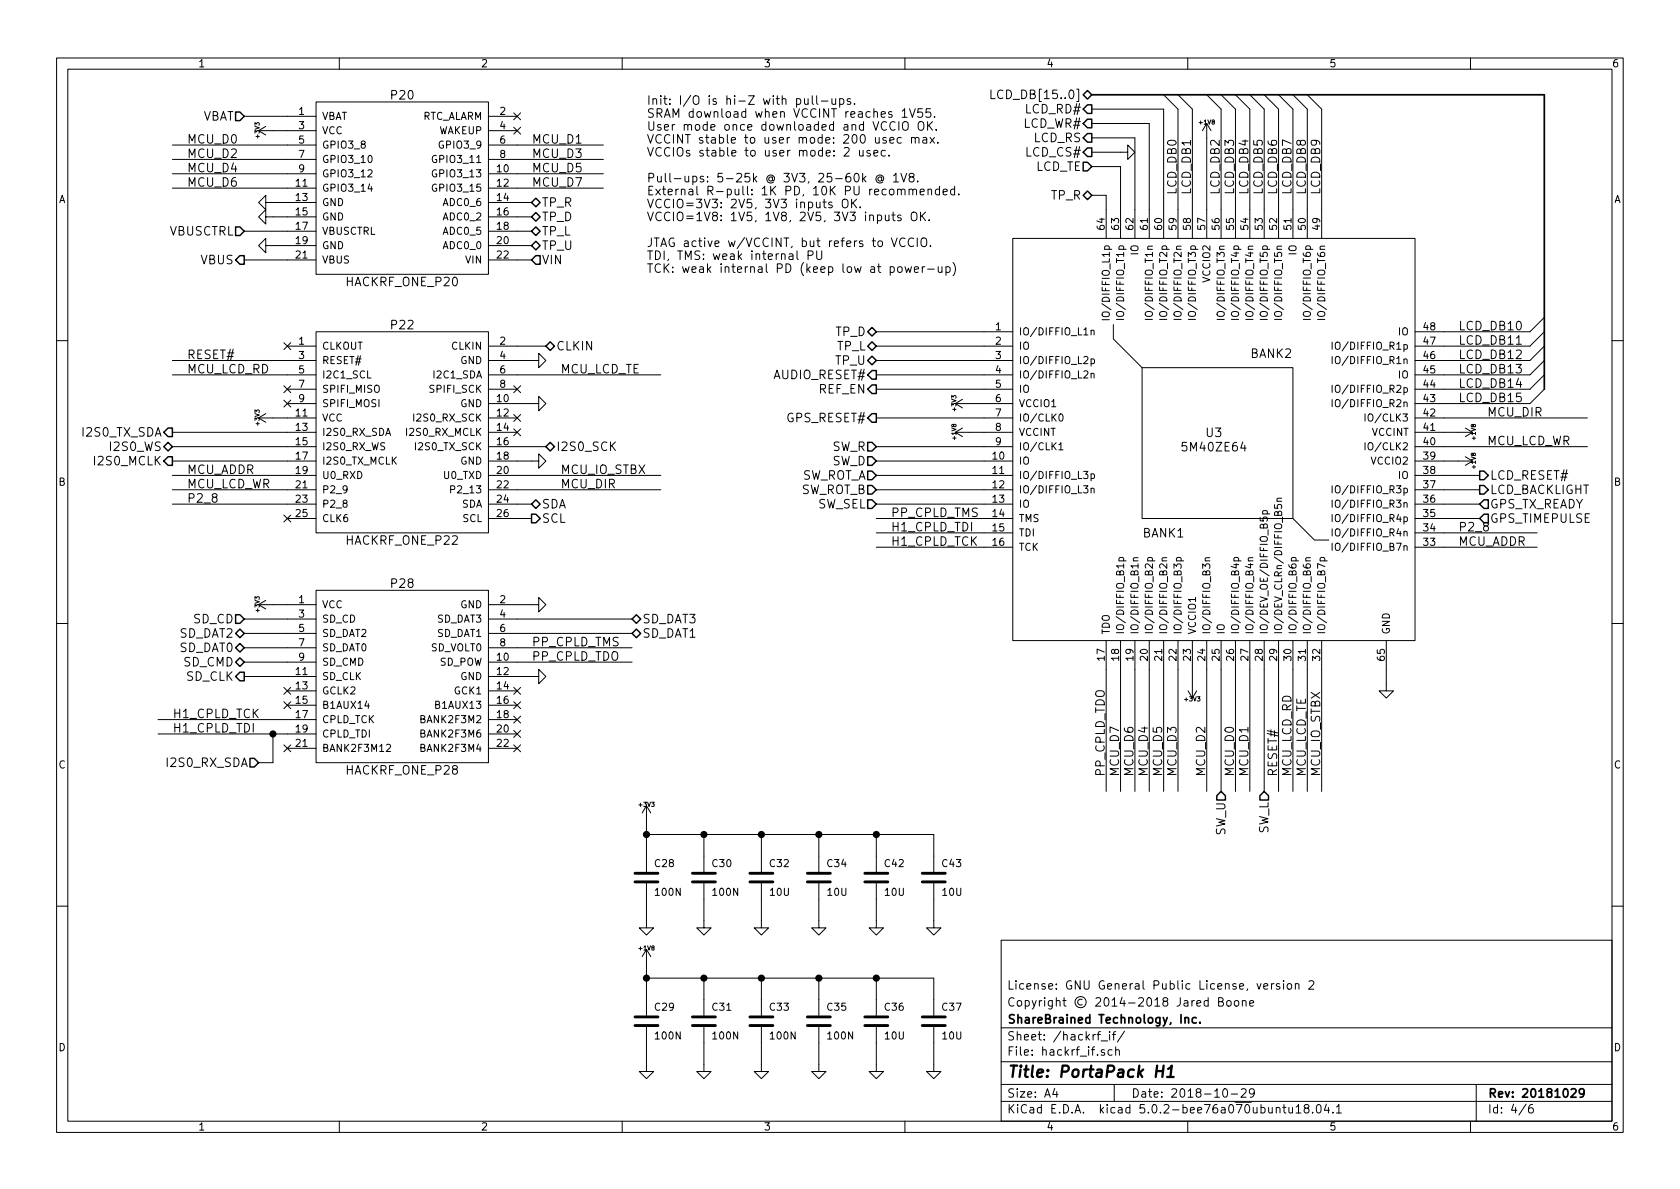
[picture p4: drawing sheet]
EESchema Schematic File Version 4
LIBS:portapack_h1-cache
EELAYER 26 0
EELAYER END
$Descr A4 11693 8268
encoding utf-8
Sheet 4 6
Title "PortaPack H1"
Date "2018-10-29"
Rev "20181029"
Comp "ShareBrained Technology, Inc."
Comment1 "Copyright © 2014-2018 Jared Boone"
Comment2 "License: GNU General Public License, version 2"
Comment3 ""
Comment4 ""
$EndDescr
Text Label 1300 2600 0    60   ~ 0
MCU_LCD_RD
$Comp
L power:GND #PWR044
U 1 1
P 3700 4200
F 0 "#PWR044" H 3700 4200 30  0001 C CNN
F 1 "GND" H 3700 4130 30  0001 C CNN
F 2 "" H 3700 4200 60  0000 C CNN
F 3 "" H 3700 4200 60  0000 C CNN
	1    3700 4200
	0    -1   -1   0   
$EndComp
$Comp
L power:GND #PWR045
U 1 1
P 3700 4700
F 0 "#PWR045" H 3700 4700 30  0001 C CNN
F 1 "GND" H 3700 4630 30  0001 C CNN
F 2 "" H 3700 4700 60  0000 C CNN
F 3 "" H 3700 4700 60  0000 C CNN
	1    3700 4700
	0    -1   -1   0   
$EndComp
$Comp
L power:GND #PWR046
U 1 1
P 3700 3200
F 0 "#PWR046" H 3700 3200 30  0001 C CNN
F 1 "GND" H 3700 3130 30  0001 C CNN
F 2 "" H 3700 3200 60  0000 C CNN
F 3 "" H 3700 3200 60  0000 C CNN
	1    3700 3200
	0    -1   -1   0   
$EndComp
$Comp
L power:GND #PWR047
U 1 1
P 3700 2800
F 0 "#PWR047" H 3700 2800 30  0001 C CNN
F 1 "GND" H 3700 2730 30  0001 C CNN
F 2 "" H 3700 2800 60  0000 C CNN
F 3 "" H 3700 2800 60  0000 C CNN
	1    3700 2800
	0    -1   -1   0   
$EndComp
$Comp
L power:GND #PWR048
U 1 1
P 3700 2500
F 0 "#PWR048" H 3700 2500 30  0001 C CNN
F 1 "GND" H 3700 2430 30  0001 C CNN
F 2 "" H 3700 2500 60  0000 C CNN
F 3 "" H 3700 2500 60  0000 C CNN
	1    3700 2500
	0    -1   -1   0   
$EndComp
$Comp
L power:+3V3 #PWR049
U 1 1
P 1900 2900
F 0 "#PWR049" H 1900 2860 30  0001 C CNN
F 1 "+3V3" H 1900 3010 30  0000 C CNN
F 2 "" H 1900 2900 60  0000 C CNN
F 3 "" H 1900 2900 60  0000 C CNN
	1    1900 2900
	0    -1   -1   0   
$EndComp
$Comp
L power:+3V3 #PWR050
U 1 1
P 1900 4200
F 0 "#PWR050" H 1900 4160 30  0001 C CNN
F 1 "+3V3" H 1900 4310 30  0000 C CNN
F 2 "" H 1900 4200 60  0000 C CNN
F 3 "" H 1900 4200 60  0000 C CNN
	1    1900 4200
	0    -1   -1   0   
$EndComp
$Comp
L power:+3V3 #PWR051
U 1 1
P 1900 900
F 0 "#PWR051" H 1900 860 30  0001 C CNN
F 1 "+3V3" H 1900 1010 30  0000 C CNN
F 2 "" H 1900 900 60  0000 C CNN
F 3 "" H 1900 900 60  0000 C CNN
	1    1900 900 
	0    -1   -1   0   
$EndComp
$Comp
L power:GND #PWR052
U 1 1
P 1900 1400
F 0 "#PWR052" H 1900 1400 30  0001 C CNN
F 1 "GND" H 1900 1330 30  0001 C CNN
F 2 "" H 1900 1400 60  0000 C CNN
F 3 "" H 1900 1400 60  0000 C CNN
	1    1900 1400
	0    1    1    0   
$EndComp
$Comp
L power:GND #PWR053
U 1 1
P 1900 1500
F 0 "#PWR053" H 1900 1500 30  0001 C CNN
F 1 "GND" H 1900 1430 30  0001 C CNN
F 2 "" H 1900 1500 60  0000 C CNN
F 3 "" H 1900 1500 60  0000 C CNN
	1    1900 1500
	0    1    1    0   
$EndComp
$Comp
L power:GND #PWR054
U 1 1
P 1900 1700
F 0 "#PWR054" H 1900 1700 30  0001 C CNN
F 1 "GND" H 1900 1630 30  0001 C CNN
F 2 "" H 1900 1700 60  0000 C CNN
F 3 "" H 1900 1700 60  0000 C CNN
	1    1900 1700
	0    1    1    0   
$EndComp
NoConn ~ 3600 4800
NoConn ~ 2000 4800
NoConn ~ 3600 2700
NoConn ~ 2000 2700
NoConn ~ 2000 2800
Text Label 3700 1000 0    60   ~ 0
MCU_D1
Text Label 3700 1100 0    60   ~ 0
MCU_D3
Text Label 3700 1200 0    60   ~ 0
MCU_D5
Text Label 3700 1300 0    60   ~ 0
MCU_D7
Text Label 1300 1300 0    60   ~ 0
MCU_D6
Text Label 1300 1200 0    60   ~ 0
MCU_D4
Text Label 1300 1100 0    60   ~ 0
MCU_D2
Text Label 1300 1000 0    60   ~ 0
MCU_D0
NoConn ~ 2000 3600
NoConn ~ 3600 5000
NoConn ~ 3600 5100
NoConn ~ 3600 5200
NoConn ~ 2000 5200
Text Label 3700 4600 0    60   ~ 0
PP_CPLD_TDO
NoConn ~ 2000 4900
NoConn ~ 3600 4900
Text Label 1200 5100 0    60   ~ 0
H1_CPLD_TDI
Text Label 3900 3300 0    60   ~ 0
MCU_IO_STBX
Text Label 1300 3300 0    60   ~ 0
MCU_ADDR
Text Label 1300 3400 0    60   ~ 0
MCU_LCD_WR
Text Label 3900 3400 0    60   ~ 0
MCU_DIR
Text Label 3700 4500 0    60   ~ 0
PP_CPLD_TMS
Text Label 1300 3500 0    60   ~ 0
P2_8
Text Label 1200 5000 0    60   ~ 0
H1_CPLD_TCK
Text Label 1300 2500 0    60   ~ 0
RESET#
NoConn ~ 3600 2900
NoConn ~ 3600 3000
$Comp
L hackrf_expansion:HACKRF_ONE_P20 P20
U 1 1
P 2800 1300
F 0 "P20" H 2800 1950 60  0000 C CNN
F 1 "HACKRF_ONE_P20" H 2800 650 60  0000 C CNN
F 2 "header:HEADER_11X2_REV_SM_254_AP" H 2800 1300 60  0001 C CNN
F 3 "https://www.samtec.com/products/tsm-111-01-l-dv-a-p-tr" H 2800 1300 60  0001 C CNN
F 4 "Samtec" H 2800 1300 60  0001 C CNN "Mfr"
F 5 "TSM⁃111⁃01⁃L⁃DV⁃A⁃P⁃TR" H 2800 1300 60  0001 C CNN "Part"
	1    2800 1300
	1    0    0    -1  
$EndComp
$Comp
L hackrf_expansion:HACKRF_ONE_P22 P22
U 1 1
P 2800 3000
F 0 "P22" H 2800 3750 60  0000 C CNN
F 1 "HACKRF_ONE_P22" H 2800 2250 60  0000 C CNN
F 2 "header:HEADER_13X2_REV_SM_254_AP" H 2800 3000 60  0001 C CNN
F 3 "https://www.samtec.com/products/tsm-113-01-l-dv-a-p-tr" H 2800 3000 60  0001 C CNN
F 4 "Samtec" H 2800 3000 60  0001 C CNN "Mfr"
F 5 "TSM⁃113⁃01⁃L⁃DV⁃A⁃P⁃TR" H 2800 3000 60  0001 C CNN "Part"
	1    2800 3000
	1    0    0    -1  
$EndComp
$Comp
L hackrf_expansion:HACKRF_ONE_P28 P28
U 1 1
P 2800 4700
F 0 "P28" H 2800 5350 60  0000 C CNN
F 1 "HACKRF_ONE_P28" H 2800 4050 60  0000 C CNN
F 2 "header:HEADER_11X2_REV_SM_254_AP" H 2800 4700 60  0001 C CNN
F 3 "https://www.samtec.com/products/tsm-111-01-l-dv-a-p-tr" H 2800 4700 60  0001 C CNN
F 4 "Samtec" H 2800 4700 60  0001 C CNN "Mfr"
F 5 "TSM⁃111⁃01⁃L⁃DV⁃A⁃P⁃TR" H 2800 4700 60  0001 C CNN "Part"
	1    2800 4700
	1    0    0    -1  
$EndComp
NoConn ~ 3600 800 
NoConn ~ 3600 900 
Wire Wire Line
	1100 5000 2000 5000
Wire Wire Line
	4400 4500 3600 4500
Wire Wire Line
	1200 3500 2000 3500
Wire Wire Line
	1200 3400 2000 3400
Wire Wire Line
	4600 3400 3600 3400
Wire Wire Line
	1200 3300 2000 3300
Wire Wire Line
	4600 3300 3600 3300
Wire Wire Line
	1100 5100 1900 5100
Wire Wire Line
	3700 3600 3600 3600
Wire Wire Line
	3700 3500 3600 3500
Wire Wire Line
	1700 800  2000 800 
Wire Wire Line
	3600 3100 3800 3100
Wire Wire Line
	1200 3200 2000 3200
Wire Wire Line
	1200 3100 2000 3100
Wire Wire Line
	1200 3000 2000 3000
Wire Wire Line
	1700 4300 2000 4300
Wire Wire Line
	1700 4400 2000 4400
Wire Wire Line
	1700 4500 2000 4500
Wire Wire Line
	1700 4700 2000 4700
Wire Wire Line
	1700 4600 2000 4600
Wire Wire Line
	4400 4600 3600 4600
Wire Wire Line
	4400 4400 3600 4400
Wire Wire Line
	4400 4300 3600 4300
Wire Wire Line
	2000 2500 1200 2500
Wire Wire Line
	4200 1300 3600 1300
Wire Wire Line
	4200 1200 3600 1200
Wire Wire Line
	4200 1100 3600 1100
Wire Wire Line
	4200 1000 3600 1000
Wire Wire Line
	1200 1300 2000 1300
Wire Wire Line
	1200 1200 2000 1200
Wire Wire Line
	1200 1100 2000 1100
Wire Wire Line
	1200 1000 2000 1000
Wire Wire Line
	3700 1700 3600 1700
Wire Wire Line
	3700 1600 3600 1600
Wire Wire Line
	3700 1500 3600 1500
Wire Wire Line
	3700 1400 3600 1400
Wire Wire Line
	2000 1700 1900 1700
Wire Wire Line
	2000 1500 1900 1500
Wire Wire Line
	2000 1400 1900 1400
Wire Wire Line
	2000 900  1900 900 
Wire Wire Line
	2000 4200 1900 4200
Wire Wire Line
	3700 4700 3600 4700
Wire Wire Line
	3600 4200 3700 4200
Wire Wire Line
	3600 3200 3700 3200
Wire Wire Line
	3700 2800 3600 2800
Wire Wire Line
	3600 2500 3700 2500
Wire Wire Line
	2000 2900 1900 2900
Wire Wire Line
	1200 2600 2000 2600
Wire Wire Line
	4600 2600 3600 2600
$Comp
L altera:5M40ZE64 U3
U 1 1
P 8450 3050
F 0 "U3" H 8450 3100 60  0000 C CNN
F 1 "5M40ZE64" H 8450 3000 60  0000 C CNN
F 2 "ipc_qfp:IPC_QFP65P40_900X900X120L60X18T450N" H 8450 3050 60  0001 C CNN
F 3 "https://www.altera.com/content/dam/altera-www/global/en_US/pdfs/literature/packaging/04r00384-01.pdf" H 8450 3050 60  0001 C CNN
F 4 "Altera" H 8450 3050 60  0001 C CNN "Mfr"
F 5 "5M40ZE64C5N" H 8450 3050 60  0001 C CNN "Part"
	1    8450 3050
	1    0    0    -1  
$EndComp
Text Label 8200 1350 1    60   ~ 0
LCD_DB0
Text Label 8300 1350 1    60   ~ 0
LCD_DB1
Text Label 8500 1350 1    60   ~ 0
LCD_DB2
Text Label 8600 1350 1    60   ~ 0
LCD_DB3
Text Label 8700 1350 1    60   ~ 0
LCD_DB4
Text Label 8800 1350 1    60   ~ 0
LCD_DB5
Text Label 8900 1350 1    60   ~ 0
LCD_DB6
Text Label 9000 1350 1    60   ~ 0
LCD_DB7
Text Label 9100 1350 1    60   ~ 0
LCD_DB8
Text Label 9200 1350 1    60   ~ 0
LCD_DB9
Text Label 10150 2300 0    60   ~ 0
LCD_DB10
Text Label 10150 2400 0    60   ~ 0
LCD_DB11
Text Label 10150 2500 0    60   ~ 0
LCD_DB12
Text Label 10150 2600 0    60   ~ 0
LCD_DB13
Text Label 10150 2700 0    60   ~ 0
LCD_DB14
Text Label 10150 2800 0    60   ~ 0
LCD_DB15
Text Label 6200 3600 0    60   ~ 0
PP_CPLD_TMS
$Comp
L power:+3V3 #PWR055
U 1 1
P 8300 4750
F 0 "#PWR055" H 8300 4710 30  0001 C CNN
F 1 "+3V3" H 8300 4860 30  0000 C CNN
F 2 "" H 8300 4750 60  0000 C CNN
F 3 "" H 8300 4750 60  0000 C CNN
	1    8300 4750
	-1   0    0    1   
$EndComp
$Comp
L power:+3V3 #PWR056
U 1 1
P 6750 2800
F 0 "#PWR056" H 6750 2760 30  0001 C CNN
F 1 "+3V3" H 6750 2910 30  0000 C CNN
F 2 "" H 6750 2800 60  0000 C CNN
F 3 "" H 6750 2800 60  0000 C CNN
	1    6750 2800
	0    -1   -1   0   
$EndComp
$Comp
L power:+1V8 #PWR057
U 1 1
P 10150 3000
F 0 "#PWR057" H 10150 3140 20  0001 C CNN
F 1 "+1V8" H 10150 3110 30  0000 C CNN
F 2 "" H 10150 3000 60  0000 C CNN
F 3 "" H 10150 3000 60  0000 C CNN
	1    10150 3000
	0    1    1    0   
$EndComp
$Comp
L power:+1V8 #PWR058
U 1 1
P 6750 3000
F 0 "#PWR058" H 6750 3140 20  0001 C CNN
F 1 "+1V8" H 6750 3110 30  0000 C CNN
F 2 "" H 6750 3000 60  0000 C CNN
F 3 "" H 6750 3000 60  0000 C CNN
	1    6750 3000
	0    -1   -1   0   
$EndComp
$Comp
L power:GND #PWR059
U 1 1
P 9650 4750
F 0 "#PWR059" H 9650 4750 30  0001 C CNN
F 1 "GND" H 9650 4680 30  0001 C CNN
F 2 "" H 9650 4750 60  0000 C CNN
F 3 "" H 9650 4750 60  0000 C CNN
	1    9650 4750
	1    0    0    -1  
$EndComp
Text Label 8900 5400 1    60   ~ 0
RESET#
Text Label 9000 5400 1    60   ~ 0
MCU_LCD_RD
Text Label 6200 3700 0    60   ~ 0
H1_CPLD_TDI
Text Label 10150 3800 0    60   ~ 0
MCU_ADDR
Text Label 9200 5400 1    60   ~ 0
MCU_IO_STBX
$Comp
L power:+1V8 #PWR060
U 1 1
P 10150 3200
F 0 "#PWR060" H 10150 3340 20  0001 C CNN
F 1 "+1V8" H 10150 3310 30  0000 C CNN
F 2 "" H 10150 3200 60  0000 C CNN
F 3 "" H 10150 3200 60  0000 C CNN
	1    10150 3200
	0    1    1    0   
$EndComp
$Comp
L power:+1V8 #PWR061
U 1 1
P 8400 950
F 0 "#PWR061" H 8400 1090 20  0001 C CNN
F 1 "+1V8" H 8400 1060 30  0000 C CNN
F 2 "" H 8400 950 60  0000 C CNN
F 3 "" H 8400 950 60  0000 C CNN
	1    8400 950 
	1    0    0    -1  
$EndComp
Wire Wire Line
	7700 4650 7700 5500
Wire Wire Line
	6100 3100 6850 3100
Wire Wire Line
	6100 3600 6850 3600
Wire Wire Line
	8400 4650 8400 5500
Wire Wire Line
	8500 4650 8500 5500
Wire Wire Line
	8600 4650 8600 5500
Wire Wire Line
	8700 4650 8700 5500
Wire Wire Line
	8800 5500 8800 4650
Wire Wire Line
	8900 5500 8900 4650
Wire Wire Line
	9000 750  9000 1450
Wire Wire Line
	9100 750  9100 1450
Wire Wire Line
	9650 4650 9650 4750
Wire Wire Line
	6100 3700 6850 3700
Wire Wire Line
	6100 3800 6850 3800
Wire Wire Line
	6850 3000 6750 3000
Wire Wire Line
	10150 3000 10050 3000
Wire Wire Line
	8400 950  8400 1450
Wire Wire Line
	10150 3200 10050 3200
Wire Wire Line
	8300 4750 8300 4650
Wire Wire Line
	6750 2800 6850 2800
Wire Wire Line
	9000 5500 9000 4650
Wire Wire Line
	9200 5500 9200 4650
Wire Wire Line
	8900 750  8900 1450
Wire Wire Line
	8800 750  8800 1450
Wire Wire Line
	8700 750  8700 1450
Wire Wire Line
	8600 750  8600 1450
Wire Wire Line
	8500 750  8500 1450
Wire Wire Line
	8300 750  8300 1450
Wire Wire Line
	8200 5500 8200 4650
Wire Wire Line
	8100 4650 8100 5500
Wire Wire Line
	8000 4650 8000 5500
Wire Wire Line
	7900 4650 7900 5500
Wire Wire Line
	7800 4650 7800 5500
Wire Wire Line
	6100 3500 6850 3500
Wire Wire Line
	6100 3400 6850 3400
Wire Wire Line
	6100 3300 6850 3300
Wire Wire Line
	6100 3200 6850 3200
Wire Wire Line
	6100 2500 6850 2500
Wire Wire Line
	6100 2400 6850 2400
Wire Wire Line
	6100 2300 6850 2300
Wire Wire Line
	9200 1450 9200 750 
Wire Wire Line
	10650 2700 10050 2700
Wire Wire Line
	10650 2800 10050 2800
Text Label 6200 3800 0    60   ~ 0
H1_CPLD_TCK
Text Label 7700 5400 1    60   ~ 0
PP_CPLD_TDO
$Comp
L power:+3V3 #PWR062
U 1 1
P 4500 5700
F 0 "#PWR062" H 4500 5660 30  0001 C CNN
F 1 "+3V3" H 4500 5810 30  0000 C CNN
F 2 "" H 4500 5700 60  0000 C CNN
F 3 "" H 4500 5700 60  0000 C CNN
	1    4500 5700
	1    0    0    -1  
$EndComp
$Comp
L Device:C C28
U 1 1
P 4500 6100
F 0 "C28" H 4550 6200 50  0000 L CNN
F 1 "100N" H 4550 6000 50  0000 L CNN
F 2 "ipc_capc:IPC_CAPC100X50X55L25N" H 4500 6100 60  0001 C CNN
F 3 "" H 4500 6100 60  0000 C CNN
F 4 "Murata" H 4500 6100 60  0001 C CNN "Mfr"
F 5 "GRM155R61A104KA01" H 4500 6100 60  0001 C CNN "Part"
	1    4500 6100
	1    0    0    -1  
$EndComp
$Comp
L power:GND #PWR063
U 1 1
P 5700 7400
F 0 "#PWR063" H 5700 7400 30  0001 C CNN
F 1 "GND" H 5700 7330 30  0001 C CNN
F 2 "" H 5700 7400 60  0000 C CNN
F 3 "" H 5700 7400 60  0000 C CNN
	1    5700 7400
	1    0    0    -1  
$EndComp
$Comp
L Device:C C30
U 1 1
P 4900 6100
F 0 "C30" H 4950 6200 50  0000 L CNN
F 1 "100N" H 4950 6000 50  0000 L CNN
F 2 "ipc_capc:IPC_CAPC100X50X55L25N" H 4900 6100 60  0001 C CNN
F 3 "" H 4900 6100 60  0000 C CNN
F 4 "Murata" H 4900 6100 60  0001 C CNN "Mfr"
F 5 "GRM155R61A104KA01" H 4900 6100 60  0001 C CNN "Part"
	1    4900 6100
	1    0    0    -1  
$EndComp
$Comp
L Device:C C29
U 1 1
P 4500 7100
F 0 "C29" H 4550 7200 50  0000 L CNN
F 1 "100N" H 4550 7000 50  0000 L CNN
F 2 "ipc_capc:IPC_CAPC100X50X55L25N" H 4500 7100 60  0001 C CNN
F 3 "" H 4500 7100 60  0000 C CNN
F 4 "Murata" H 4500 7100 60  0001 C CNN "Mfr"
F 5 "GRM155R61A104KA01" H 4500 7100 60  0001 C CNN "Part"
	1    4500 7100
	1    0    0    -1  
$EndComp
$Comp
L Device:C C31
U 1 1
P 4900 7100
F 0 "C31" H 4950 7200 50  0000 L CNN
F 1 "100N" H 4950 7000 50  0000 L CNN
F 2 "ipc_capc:IPC_CAPC100X50X55L25N" H 4900 7100 60  0001 C CNN
F 3 "" H 4900 7100 60  0000 C CNN
F 4 "Murata" H 4900 7100 60  0001 C CNN "Mfr"
F 5 "GRM155R61A104KA01" H 4900 7100 60  0001 C CNN "Part"
	1    4900 7100
	1    0    0    -1  
$EndComp
$Comp
L power:GND #PWR064
U 1 1
P 4500 6400
F 0 "#PWR064" H 4500 6400 30  0001 C CNN
F 1 "GND" H 4500 6330 30  0001 C CNN
F 2 "" H 4500 6400 60  0000 C CNN
F 3 "" H 4500 6400 60  0000 C CNN
	1    4500 6400
	1    0    0    -1  
$EndComp
$Comp
L power:GND #PWR065
U 1 1
P 4900 6400
F 0 "#PWR065" H 4900 6400 30  0001 C CNN
F 1 "GND" H 4900 6330 30  0001 C CNN
F 2 "" H 4900 6400 60  0000 C CNN
F 3 "" H 4900 6400 60  0000 C CNN
	1    4900 6400
	1    0    0    -1  
$EndComp
$Comp
L power:GND #PWR066
U 1 1
P 4500 7400
F 0 "#PWR066" H 4500 7400 30  0001 C CNN
F 1 "GND" H 4500 7330 30  0001 C CNN
F 2 "" H 4500 7400 60  0000 C CNN
F 3 "" H 4500 7400 60  0000 C CNN
	1    4500 7400
	1    0    0    -1  
$EndComp
$Comp
L power:GND #PWR067
U 1 1
P 4900 7400
F 0 "#PWR067" H 4900 7400 30  0001 C CNN
F 1 "GND" H 4900 7330 30  0001 C CNN
F 2 "" H 4900 7400 60  0000 C CNN
F 3 "" H 4900 7400 60  0000 C CNN
	1    4900 7400
	1    0    0    -1  
$EndComp
$Comp
L Device:C C33
U 1 1
P 5300 7100
F 0 "C33" H 5350 7200 50  0000 L CNN
F 1 "100N" H 5350 7000 50  0000 L CNN
F 2 "ipc_capc:IPC_CAPC100X50X55L25N" H 5300 7100 60  0001 C CNN
F 3 "" H 5300 7100 60  0000 C CNN
F 4 "Murata" H 5300 7100 60  0001 C CNN "Mfr"
F 5 "GRM155R61A104KA01" H 5300 7100 60  0001 C CNN "Part"
	1    5300 7100
	1    0    0    -1  
$EndComp
$Comp
L Device:C C35
U 1 1
P 5700 7100
F 0 "C35" H 5750 7200 50  0000 L CNN
F 1 "100N" H 5750 7000 50  0000 L CNN
F 2 "ipc_capc:IPC_CAPC100X50X55L25N" H 5700 7100 60  0001 C CNN
F 3 "" H 5700 7100 60  0000 C CNN
F 4 "Murata" H 5700 7100 60  0001 C CNN "Mfr"
F 5 "GRM155R61A104KA01" H 5700 7100 60  0001 C CNN "Part"
	1    5700 7100
	1    0    0    -1  
$EndComp
$Comp
L power:GND #PWR068
U 1 1
P 5300 7400
F 0 "#PWR068" H 5300 7400 30  0001 C CNN
F 1 "GND" H 5300 7330 30  0001 C CNN
F 2 "" H 5300 7400 60  0000 C CNN
F 3 "" H 5300 7400 60  0000 C CNN
	1    5300 7400
	1    0    0    -1  
$EndComp
$Comp
L power:+1V8 #PWR069
U 1 1
P 4500 6700
F 0 "#PWR069" H 4500 6840 20  0001 C CNN
F 1 "+1V8" H 4500 6810 30  0000 C CNN
F 2 "" H 4500 6700 60  0000 C CNN
F 3 "" H 4500 6700 60  0000 C CNN
	1    4500 6700
	1    0    0    -1  
$EndComp
$Comp
L Device:C C32
U 1 1
P 5300 6100
F 0 "C32" H 5350 6200 50  0000 L CNN
F 1 "10U" H 5350 6000 50  0000 L CNN
F 2 "ipc_capc:IPC_CAPC200X125X135L45N" H 5300 6100 60  0001 C CNN
F 3 "" H 5300 6100 60  0000 C CNN
F 4 "Murata" H 5300 6100 60  0001 C CNN "Mfr"
F 5 "GRM21BR61A106KE19" H 5300 6100 60  0001 C CNN "Part"
	1    5300 6100
	1    0    0    -1  
$EndComp
$Comp
L Device:C C34
U 1 1
P 5700 6100
F 0 "C34" H 5750 6200 50  0000 L CNN
F 1 "10U" H 5750 6000 50  0000 L CNN
F 2 "ipc_capc:IPC_CAPC200X125X135L45N" H 5700 6100 60  0001 C CNN
F 3 "" H 5700 6100 60  0000 C CNN
F 4 "Murata" H 5700 6100 60  0001 C CNN "Mfr"
F 5 "GRM21BR61A106KE19" H 5700 6100 60  0001 C CNN "Part"
	1    5700 6100
	1    0    0    -1  
$EndComp
$Comp
L power:GND #PWR070
U 1 1
P 5300 6400
F 0 "#PWR070" H 5300 6400 30  0001 C CNN
F 1 "GND" H 5300 6330 30  0001 C CNN
F 2 "" H 5300 6400 60  0000 C CNN
F 3 "" H 5300 6400 60  0000 C CNN
	1    5300 6400
	1    0    0    -1  
$EndComp
$Comp
L power:GND #PWR071
U 1 1
P 5700 6400
F 0 "#PWR071" H 5700 6400 30  0001 C CNN
F 1 "GND" H 5700 6330 30  0001 C CNN
F 2 "" H 5700 6400 60  0000 C CNN
F 3 "" H 5700 6400 60  0000 C CNN
	1    5700 6400
	1    0    0    -1  
$EndComp
$Comp
L Device:C C36
U 1 1
P 6100 7100
F 0 "C36" H 6150 7200 50  0000 L CNN
F 1 "10U" H 6150 7000 50  0000 L CNN
F 2 "ipc_capc:IPC_CAPC200X125X135L45N" H 6100 7100 60  0001 C CNN
F 3 "" H 6100 7100 60  0000 C CNN
F 4 "Murata" H 6100 7100 60  0001 C CNN "Mfr"
F 5 "GRM21BR61A106KE19" H 6100 7100 60  0001 C CNN "Part"
	1    6100 7100
	1    0    0    -1  
$EndComp
$Comp
L Device:C C37
U 1 1
P 6500 7100
F 0 "C37" H 6550 7200 50  0000 L CNN
F 1 "10U" H 6550 7000 50  0000 L CNN
F 2 "ipc_capc:IPC_CAPC200X125X135L45N" H 6500 7100 60  0001 C CNN
F 3 "" H 6500 7100 60  0000 C CNN
F 4 "Murata" H 6500 7100 60  0001 C CNN "Mfr"
F 5 "GRM21BR61A106KE19" H 6500 7100 60  0001 C CNN "Part"
	1    6500 7100
	1    0    0    -1  
$EndComp
$Comp
L power:GND #PWR072
U 1 1
P 6500 7400
F 0 "#PWR072" H 6500 7400 30  0001 C CNN
F 1 "GND" H 6500 7330 30  0001 C CNN
F 2 "" H 6500 7400 60  0000 C CNN
F 3 "" H 6500 7400 60  0000 C CNN
	1    6500 7400
	1    0    0    -1  
$EndComp
$Comp
L power:GND #PWR073
U 1 1
P 6100 7400
F 0 "#PWR073" H 6100 7400 30  0001 C CNN
F 1 "GND" H 6100 7330 30  0001 C CNN
F 2 "" H 6100 7400 60  0000 C CNN
F 3 "" H 6100 7400 60  0000 C CNN
	1    6100 7400
	1    0    0    -1  
$EndComp
Connection ~ 6100 6800
Connection ~ 5700 6800
Connection ~ 5300 5800
Connection ~ 4900 5800
Connection ~ 5300 6800
Connection ~ 4900 6800
Connection ~ 4500 6800
Wire Wire Line
	4500 6800 4900 6800
Wire Wire Line
	4500 6700 4500 6800
Connection ~ 4500 5800
Wire Wire Line
	4500 5800 4900 5800
Wire Wire Line
	4500 5700 4500 5800
Wire Wire Line
	9100 5500 9100 4650
Text Label 3900 2600 0    60   ~ 0
MCU_LCD_TE
Text Label 9100 5400 1    60   ~ 0
MCU_LCD_TE
Text Label 10350 2900 0    60   ~ 0
MCU_DIR
Text Label 10350 3100 0    60   ~ 0
MCU_LCD_WR
Text Label 7800 5400 1    60   ~ 0
MCU_D7
Text Label 7900 5400 1    60   ~ 0
MCU_D6
Text Label 8000 5400 1    60   ~ 0
MCU_D4
Text Label 8100 5400 1    60   ~ 0
MCU_D5
Text Label 8200 5400 1    60   ~ 0
MCU_D3
Text Label 8400 5400 1    60   ~ 0
MCU_D2
Text Label 8600 5400 1    60   ~ 0
MCU_D0
Text Label 8700 5400 1    60   ~ 0
MCU_D1
Wire Wire Line
	1900 5100 1900 5300
Wire Wire Line
	1900 5300 1800 5300
Connection ~ 1900 5100
Entry Wire Line
	8200 650  8300 750 
Entry Wire Line
	8400 650  8500 750 
Entry Wire Line
	8500 650  8600 750 
Entry Wire Line
	8600 650  8700 750 
Entry Wire Line
	8700 650  8800 750 
Entry Wire Line
	8800 650  8900 750 
Entry Wire Line
	8900 650  9000 750 
Entry Wire Line
	9000 650  9100 750 
Entry Wire Line
	9100 650  9200 750 
Entry Wire Line
	10650 2700 10750 2600
Entry Wire Line
	10650 2800 10750 2700
Wire Wire Line
	7700 1450 7700 1350
Wire Wire Line
	7700 1350 7600 1350
Wire Wire Line
	7600 1150 7800 1150
Wire Wire Line
	7800 1150 7800 1450
Text HLabel 7600 650  0    60   BiDi ~ 0
LCD_DB[15..0]
Text HLabel 7600 1150 0    60   Input ~ 0
LCD_TE
Text HLabel 6100 3100 0    60   Input ~ 0
SW_R
Text HLabel 6100 3400 0    60   Input ~ 0
SW_ROT_B
Text HLabel 6100 3300 0    60   Input ~ 0
SW_ROT_A
Text HLabel 6100 3200 0    60   Input ~ 0
SW_D
Text HLabel 6100 3500 0    60   Input ~ 0
SW_SEL
Text HLabel 8500 5500 3    60   Input ~ 0
SW_U
Text HLabel 8800 5500 3    60   Input ~ 0
SW_L
Text HLabel 10300 3400 2    60   Output ~ 0
LCD_BACKLIGHT
Text HLabel 10300 3300 2    60   Output ~ 0
LCD_RESET#
Text HLabel 7600 950  0    60   Output ~ 0
LCD_RS
Text HLabel 7600 750  0    60   Output ~ 0
LCD_RD#
Text HLabel 7600 850  0    60   Output ~ 0
LCD_WR#
Text HLabel 3700 1700 2    60   BiDi ~ 0
TP_U
Text HLabel 3700 1600 2    60   BiDi ~ 0
TP_L
Text HLabel 3700 1500 2    60   BiDi ~ 0
TP_D
Text HLabel 3700 1400 2    60   BiDi ~ 0
TP_R
Text HLabel 7600 1350 0    60   BiDi ~ 0
TP_R
Text HLabel 6100 2300 0    60   BiDi ~ 0
TP_D
Text HLabel 6100 2400 0    60   BiDi ~ 0
TP_L
Text HLabel 6100 2500 0    60   BiDi ~ 0
TP_U
Text HLabel 1200 3000 0    60   Output ~ 0
I2S0_TX_SDA
Text HLabel 1200 3100 0    60   BiDi ~ 0
I2S0_WS
Text HLabel 1200 3200 0    60   Output ~ 0
I2S0_MCLK
Text HLabel 3800 3100 2    60   BiDi ~ 0
I2S0_SCK
Text HLabel 3700 3500 2    60   BiDi ~ 0
SDA
Text HLabel 3700 3600 2    60   Output ~ 0
SCL
Text HLabel 1700 4300 0    60   Input ~ 0
SD_CD
Text HLabel 1700 4400 0    60   BiDi ~ 0
SD_DAT2
Text HLabel 1700 4500 0    60   BiDi ~ 0
SD_DAT0
Text HLabel 1700 4600 0    60   BiDi ~ 0
SD_CMD
Text HLabel 1700 4700 0    60   Output ~ 0
SD_CLK
Text HLabel 4400 4300 2    60   BiDi ~ 0
SD_DAT3
Text HLabel 4400 4400 2    60   BiDi ~ 0
SD_DAT1
Text HLabel 1800 5300 0    60   Input ~ 0
I2S0_RX_SDA
Text Label 10150 3700 0    60   ~ 0
P2_8
Wire Wire Line
	10050 3300 10300 3300
Wire Wire Line
	10300 3400 10050 3400
$Comp
L Device:C C42
U 1 1
P 6100 6100
F 0 "C42" H 6150 6200 50  0000 L CNN
F 1 "10U" H 6150 6000 50  0000 L CNN
F 2 "ipc_capc:IPC_CAPC200X125X135L45N" H 6100 6100 60  0001 C CNN
F 3 "" H 6100 6100 60  0000 C CNN
F 4 "Murata" H 6100 6100 60  0001 C CNN "Mfr"
F 5 "GRM21BR61A106KE19" H 6100 6100 60  0001 C CNN "Part"
	1    6100 6100
	1    0    0    -1  
$EndComp
$Comp
L power:GND #PWR074
U 1 1
P 6100 6400
F 0 "#PWR074" H 6100 6400 30  0001 C CNN
F 1 "GND" H 6100 6330 30  0001 C CNN
F 2 "" H 6100 6400 60  0000 C CNN
F 3 "" H 6100 6400 60  0000 C CNN
	1    6100 6400
	1    0    0    -1  
$EndComp
Connection ~ 5700 5800
$Comp
L Device:C C43
U 1 1
P 6500 6100
F 0 "C43" H 6550 6200 50  0000 L CNN
F 1 "10U" H 6550 6000 50  0000 L CNN
F 2 "ipc_capc:IPC_CAPC200X125X135L45N" H 6500 6100 60  0001 C CNN
F 3 "" H 6500 6100 60  0000 C CNN
F 4 "Murata" H 6500 6100 60  0001 C CNN "Mfr"
F 5 "GRM21BR61A106KE19" H 6500 6100 60  0001 C CNN "Part"
	1    6500 6100
	1    0    0    -1  
$EndComp
$Comp
L power:GND #PWR075
U 1 1
P 6500 6400
F 0 "#PWR075" H 6500 6400 30  0001 C CNN
F 1 "GND" H 6500 6330 30  0001 C CNN
F 2 "" H 6500 6400 60  0000 C CNN
F 3 "" H 6500 6400 60  0000 C CNN
	1    6500 6400
	1    0    0    -1  
$EndComp
Connection ~ 6100 5800
Wire Wire Line
	6850 2600 6100 2600
Wire Wire Line
	10700 3800 10050 3800
Text HLabel 7600 1050 0    60   Output ~ 0
LCD_CS#
Wire Wire Line
	3700 1800 3600 1800
Wire Wire Line
	1700 1800 2000 1800
Wire Wire Line
	1700 1600 2000 1600
Wire Wire Line
	10650 2600 10050 2600
Wire Wire Line
	10650 2500 10050 2500
Wire Wire Line
	10650 2400 10050 2400
Entry Wire Line
	10650 2400 10750 2300
Entry Wire Line
	10650 2500 10750 2400
Entry Wire Line
	10650 2600 10750 2500
Wire Wire Line
	7600 950  7900 950 
Wire Wire Line
	7900 950  7900 1450
Wire Wire Line
	7600 850  8000 850 
Wire Wire Line
	8000 850  8000 1450
Wire Wire Line
	7600 750  8100 750 
Wire Wire Line
	8100 750  8100 1450
Wire Wire Line
	10650 2300 10050 2300
Entry Wire Line
	10650 2300 10750 2200
Wire Wire Line
	7600 1050 7800 1050
Text HLabel 6100 2600 0    60   Output ~ 0
AUDIO_RESET#
Text HLabel 3700 1800 2    60   Input ~ 0
VIN
Text HLabel 1700 1800 0    60   Output ~ 0
VBUS
Text HLabel 1700 1600 0    60   Input ~ 0
VBUSCTRL
Text HLabel 1700 800  0    60   Input ~ 0
VBAT
Text Notes 4500 1900 0    60   ~ 0
Init: I/O is hi-Z with pull-ups.\nSRAM download when VCCINT reaches 1V55.\nUser mode once downloaded and VCCIO OK.\nVCCINT stable to user mode: 200 usec max.\nVCCIOs stable to user mode: 2 usec.\n\nPull-ups: 5-25k @ 3V3, 25-60k @ 1V8.\nExternal R-pull: 1K PD, 10K PU recommended.\nVCCIO=3V3: 2V5, 3V3 inputs OK.\nVCCIO=1V8: 1V5, 1V8, 2V5, 3V3 inputs OK.\n\nJTAG active w/VCCINT, but refers to VCCIO.\nTDI, TMS: weak internal PU\nTCK: weak internal PD (keep low at power-up)
Wire Wire Line
	10700 3700 10050 3700
Entry Wire Line
	8100 650  8200 750 
Wire Wire Line
	8200 1450 8200 750 
Wire Wire Line
	11050 2900 10050 2900
Wire Wire Line
	11050 3100 10050 3100
$Comp
L power:GND #PWR076
U 1 1
P 7800 1050
F 0 "#PWR076" H 7800 1050 30  0001 C CNN
F 1 "GND" H 7800 980 30  0001 C CNN
F 2 "" H 7800 1050 60  0000 C CNN
F 3 "" H 7800 1050 60  0000 C CNN
	1    7800 1050
	0    -1   -1   0   
$EndComp
Wire Wire Line
	6100 6800 6500 6800
Wire Wire Line
	5700 6800 6100 6800
Wire Wire Line
	5300 5800 5700 5800
Wire Wire Line
	4900 5800 5300 5800
Wire Wire Line
	5300 6800 5700 6800
Wire Wire Line
	4900 6800 5300 6800
Wire Wire Line
	1900 5100 2000 5100
Wire Wire Line
	5700 5800 6100 5800
Wire Wire Line
	6100 5800 6500 5800
Wire Wire Line
	4500 5800 4500 5950
Wire Wire Line
	4500 6250 4500 6400
Wire Wire Line
	4900 6250 4900 6400
Wire Wire Line
	4900 5800 4900 5950
Wire Wire Line
	5300 5800 5300 5950
Wire Wire Line
	5300 6250 5300 6400
Wire Wire Line
	5700 6250 5700 6400
Wire Wire Line
	5700 5800 5700 5950
Wire Wire Line
	6100 5800 6100 5950
Wire Wire Line
	6100 6250 6100 6400
Wire Wire Line
	6500 6250 6500 6400
Wire Wire Line
	6500 5800 6500 5950
Wire Wire Line
	4500 6800 4500 6950
Wire Wire Line
	4500 7250 4500 7400
Wire Wire Line
	4900 7250 4900 7400
Wire Wire Line
	4900 6800 4900 6950
Wire Wire Line
	5300 6800 5300 6950
Wire Wire Line
	5300 7250 5300 7400
Wire Wire Line
	5700 7250 5700 7400
Wire Wire Line
	5700 6800 5700 6950
Wire Wire Line
	6100 6800 6100 6950
Wire Wire Line
	6100 7250 6100 7400
Wire Wire Line
	6500 7250 6500 7400
Wire Wire Line
	6500 6800 6500 6950
Wire Wire Line
	3800 2400 3600 2400
Text HLabel 3800 2400 2    60   BiDi ~ 0
CLKIN
Text HLabel 6100 2700 0    60   Output ~ 0
REF_EN
Wire Wire Line
	6100 2700 6850 2700
NoConn ~ 2000 2400
Text HLabel 10300 3500 2    60   Input ~ 0
GPS_TX_READY
Wire Wire Line
	10300 3500 10050 3500
Text HLabel 10300 3600 2    60   Input ~ 0
GPS_TIMEPULSE
Wire Wire Line
	10050 3600 10300 3600
Text HLabel 6100 2900 0    60   Output ~ 0
GPS_RESET#
Wire Wire Line
	6100 2900 6850 2900
Wire Bus Line
	10750 650  10750 2700
Wire Bus Line
	7600 650  10750 650 
$EndSCHEMATC
